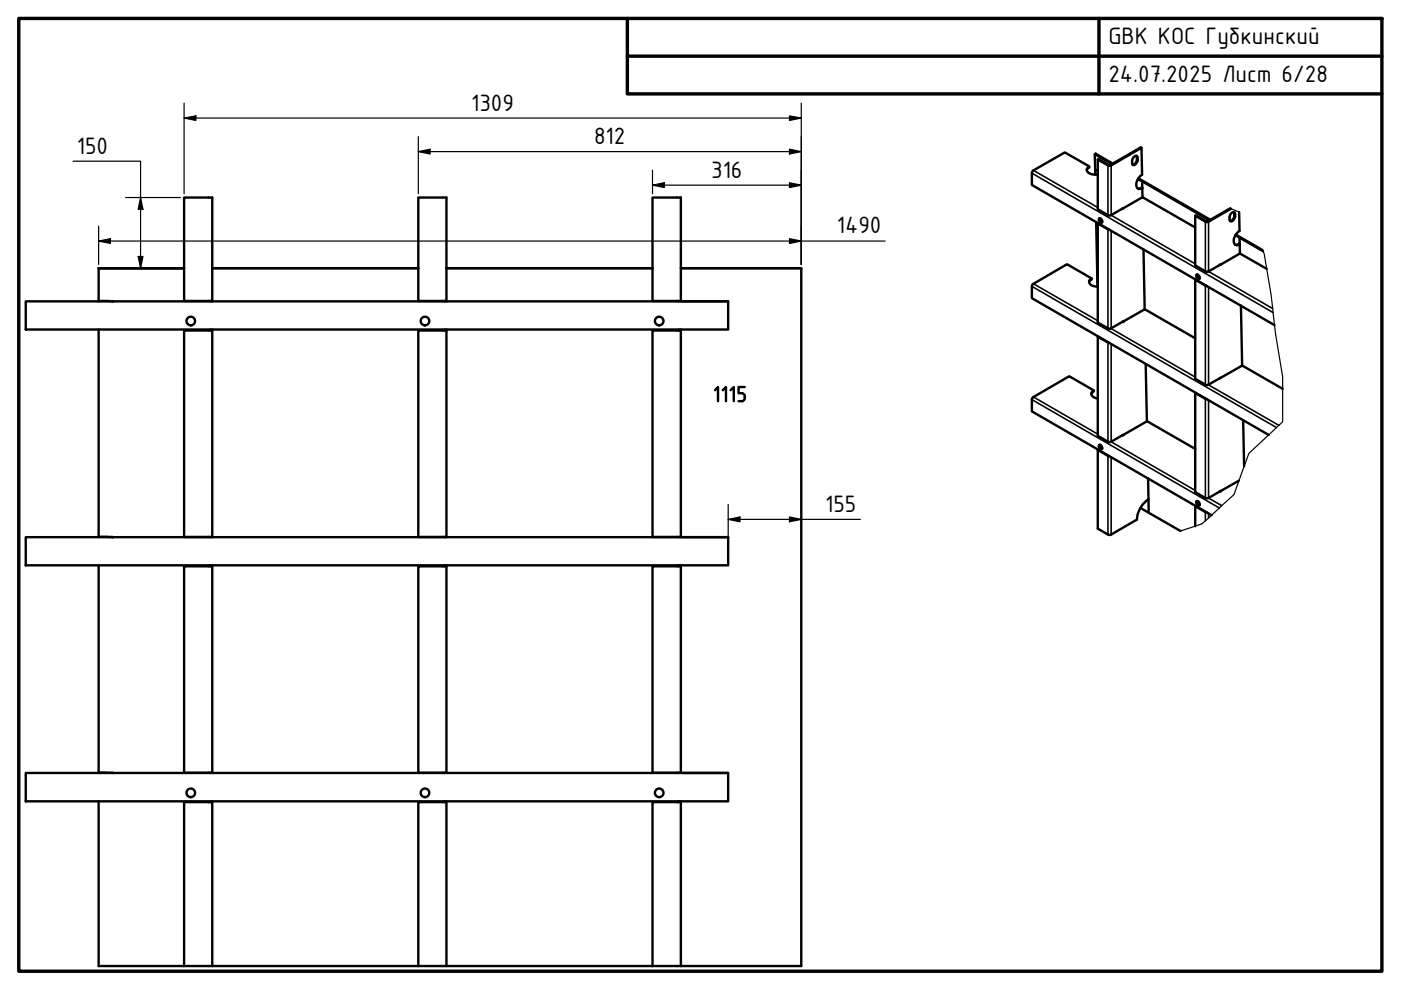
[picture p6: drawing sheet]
<svg xmlns="http://www.w3.org/2000/svg" width="297mm" height="210mm" viewBox="0 0 297 210" stroke-linecap="round" stroke-linejoin="round" font-family="sans-serif">
<!-- layer: Visible (ISO) -->
<g fill="none" stroke="#000" stroke-width=".51">
<path d="M230.4 36.1l.5-.6v-.2l-5.1-3-6.8 3.9-.2 .4v2.6l51.4 29.7M230.9 35.3a.81 .81 0 0 0-.5 .9 .81 .81 0 0 0 .8 .6l.6 .2h.9M232.1 32.7l3.7 2.1M232.2 36l.5 .3M232.2 36v1M235.9 34.7l-3.6-2.1-.2 .1 .1 3.3M240.4 33.3a.44 .44 0 0 1 .5-.3 .44 .44 0 0 1 .3 .5v.4a.85 .85 0 0 1-1.1 1l-.1-.9zM241 33v1l-.1 .3-.4 .5-.4 .1M241.3 37.9l15.1 8.8M241.4 37.8l15.2 8.8M242 39.8l-.4 .2-.4-.1M242 31.3h-.1l-6.6 3.7-2.4-1.3-.2 .1"/>
<path d="M242 39.8l.2 .1M242.1 38.5l.1 1.4-.2-.1M242.2 39.9a.84 .84 0 0 1-1 0 .84 .84 0 0 1-.3-1l.4-1.1 .8-.7-.1-5.8-6.5 3.8h-.5l-2.3-1.3v10.6l2.4 1.3h.3l2.8-1.5M242.2 39.9v2M20.9 56.9v6.9M39 56.9h-18.1h18.1M45 56.9h43.7M94.7 56.9h43.6M169.9 56.9h-25.5h25.5v147.9h-149v-34.9M230.9 59.8l.2-.3 .3-.3v-.2l-5.2-3-7.2 4.2-.2 .4v2.6l50.2 29M231.4 59a.84 .84 0 0 0-.5 1 .84 .84 0 0 0 .9 .6l.9 .2M232.4 47.1l.3 13.7"/>
<path d="M232.7 59.7h.1M232.8 47.3l-.1 .1M233 46.3a.6 .6 0 0 1 .6 .9l-.6-.3zM233.2 46.3l.1 .6 .4 .2M235.2 48.7l-2.5-1.3v21l2.4 1.3h.3l2.8-1.5M238 44.3l4.1-2.4h.3l11 6.3M238 44.2v.1M242.4 52.9l.3 12.7M253.5 59.2l-.1 .1M253.7 58.3a.56 .56 0 0 1 .5 .2 .56 .56 0 0 1 0 .7l-.5-.4zM253.8 58.2v.4l.5 .5M258.6 56.1l4.2-2.3h.2l5.6 3.2"/>
<path d="M258.7 56.1v.1M260.8 44.2l-4.7 2.7h-.4l-2.1-1.3-.2 .1M261 44.3l-5 2.8-.4-.1-2.2-1.3v10.6l2.2 1.2 .4 .1 2.8-1.5M261 45.2l.3-.2a.35 .35 0 0 1 .4 0 .35 .35 0 0 1 .2 .4v.6l-.5 .8a.39 .39 0 0 1-.4 .1 .39 .39 0 0 1-.3-.4v-.6zM261.6 45l.1 .9-.1 .3-.4 .6h-.4M261.9 49.9l5.9 3.4M262 49.8l5.7 3.2M262.7 51.7l-.8 .2M262.7 51.7l.1 .1M262.7 45l.1 4a2.15 2.15 0 0 0-.9 2.9l.5 .1 .4-.2M262.8 50.4v1.4l-.1-.1M262.8 51.8l.1 2"/>
<path d="M5.5 63.9h148.9v6h-148.9zM20.9 69.9v44M20.9 63.8l3 .1M20.9 63.8v.1M44.6 63.8v.1M44.6 69.9v.2M45 69.9v43.9M45 70.1h-6v43.7h6M45 63.8h-6v-21.9h6v22M94.3 63.8v.1M94.3 69.9v.2M94.7 69.9v43.9"/>
<path d="M94.7 70.1h-6v43.7h6M94.7 63.8h-6v-21.9h6v22M143.9 63.8v.1M143.9 69.9v.2M144.4 69.9v43.9M144.4 70.1h-6.1v43.7h6.1M144.4 63.8h-6.1v-21.9h6.1v22M144.7 63.9h9.7M232.8 71.3l-.1 .1M235.2 72.7l-2.5-1.3v21l2.2 1.3h.4l2.9-1.5M238 68.3l4.8-2.7 10.6 6.1M242.9 77.2l.3 12.2"/>
<path d="M255.9 60.6l-2.5-1.3v21l2.3 1.3h.4l2.7-1.5M263.1 64.8l.3 12.8M151.6 82.7l.6-.6v3M153.2 82.7l.7-.6v3M154.9 82.7l.7-.6v3M157.9 82.1h-1.3v1.3h.8a.95 .95 0 0 1 .5 .8 .95 .95 0 0 1-.5 .9h-.8M231.4 83.6l.5-.8-5.2-3-7.7 4.4-.2 .5v2.5l38.1 22M231.9 82.8a.81 .81 0 0 0-.5 .9 .81 .81 0 0 0 .8 .6l.5 .2M232.8 95.3l-.1 .1M233 94.4a.55 .55 0 0 1 .6 .2 .55 .55 0 0 1 0 .7l-.6-.4zM233.2 94.3v.5l.5 .4M233.3 94.4l.1 .6"/>
<path d="M235.2 96.7l-2.5-1.3v16.7l2.2 1.2 .4 .1 5.7-3.2a5.4 5.4 0 0 1 2.5-4.3M238 92.3l5.1-2.9h.2l10.1 5.8M253.5 83.3h-.1M255.9 84.6l-2.5-1.3v21l2.2 1.3h.5l2.7-1.5M258.6 80.2l4.9-2.6 8.4 4.8M258.7 80.2h.1M263.6 89.1l.2 9.8M5.5 113.9h148.9v6h-148.9zM20.9 119.9v44M20.9 113.8l3 .1M44.6 113.8v.1M44.6 119.9v.2"/>
<path d="M45 119.9v43.9M45 113.8v.1M94.3 113.8v.1M94.3 119.9v.2M94.7 119.9v43.9M94.7 113.8v.1M143.9 113.8v.1M143.9 119.9v.2M144.4 119.9v43.9M144.4 113.8v.1M144.7 113.9h9.7M241.8 107.7l8.5 4.9"/>
<path d="M243.4 101.4l.1 4.5M243.5 105.9v2.7M253.4 107.3l2.5 1.3M253.5 107.3l-.1 4.3M253.7 106.3a.55 .55 0 0 1 .6 .3 .55 .55 0 0 1-.1 .6l-.4-.2-.2-.3zM253.8 106.2v.5l.5 .4M262.7 101.9l-4.1 2.3M45 120.1h-6v43.7h6M94.7 120.1h-6v43.7h6M144.4 120.1h-6.1v43.7h6.1M5.5 163.9h148.9v6h-148.9zM20.9 163.8l3 .1"/>
<path d="M44.6 163.8v.1M44.6 169.9v.2M45 169.9v34.9M45 170.1h-6v34.7M45 163.8v.1M94.3 163.8v.1M94.3 169.9v.2M94.7 169.9v34.9M94.7 170.1h-6v34.7M94.7 163.8v.1M143.9 163.8v.1M143.9 169.9v.2"/>
<path d="M144.4 169.9v34.9M144.4 170.1h-6.1v34.7M144.4 163.8v.1M144.7 163.9h9.7"/>
<circle cx="40.4" cy="68.1" r=".91"/>
<circle cx="90.1" cy="68.1" r=".91"/>
<circle cx="139.8" cy="68.1" r=".91"/>
<circle cx="40.4" cy="168.1" r=".91"/>
<circle cx="90.1" cy="168.1" r=".91"/>
<circle cx="139.8" cy="168.1" r=".91"/>
</g>
<g fill="#000">
<circle cx="23.9" cy="63.9" r=".25"/>
<circle cx="238" cy="68.3" r=".25"/>
<circle cx="238" cy="92.3" r=".25"/>
<circle cx="23.9" cy="113.9" r=".25"/>
<circle cx="258.7" cy="104.2" r=".25"/>
<circle cx="23.9" cy="163.9" r=".25"/>
</g>
<!-- layer: Break Line (ISO) -->
<path d="M260.8 44.2l1.9 .8M267.7 53l.4 .9a219.9 219.9 0 0 1 2.4 17.1l1.4 8.9v9.5l-7.1 6.7-3.2 8.8-6.8 6.2-4.5 1.5" fill="none" stroke="#000" stroke-width=".25"/>
<!-- layer: Visible Narrow (ISO) -->
<g fill="none" stroke="#000" stroke-width=".34">
<path d="M218.8 36.7l51.1 29.6M219.1 36.1l13.6 7.9M235.1 35l-.2 .1v10.5M235.4 35l.2 .1v10.5M241 33.8l.2 .1M241 33.4l.2 .1M235 48.6l-.1 21M235.5 45.6l17.9 10.3M235.6 48.9v20.7M255.7 46.9l-.1 .1v10.5M256.1 46.9l.1 .1v10.5l13.6 7.9M261.7 45.8l.2 .1"/>
<path d="M261.7 45.3l.2 .1M218.8 60.7l51.8 29.9M219.1 60.2l13.6 7.8M235 72.6l-.1 21.1M235.5 69.7l17.9 10.2M235.6 72.9v20.8M255.7 60.5l-.1 21M256.2 60.8v20.8l14.9 8.6M218.8 84.7l39.7 23M219.1 84.2l13.6 7.8M235 96.6l-.1 16.7M235.5 93.7l17.9 10.3"/>
<path d="M235.6 96.9v16.4M255.7 84.5l-.1 21.1M256.2 84.9v20.7l2.8 1.6M255.7 108.5l-.1 1.9M256.2 108.9v.9"/>
</g>
<!-- layer: Border (ISO) -->
<path d="M4 3.9h289v202h-289zM133 3.9v16h160M133 11.9h160M233 3.9v16" fill="none" stroke="#000" stroke-width=".72"/>
<!-- layer: Dimension (ISO) -->
<g fill="none" stroke="#000" stroke-width=".25">
<path d="M15.5 34.2h14.3v22.7M39 25l2.5-.4v.9zM39 25h130.9M39 21.9v19.2M88.7 32.1l2.5-.5v1.1zM88.7 32.1h81.2M88.7 29v12.1M138.3 39.3l2.5-.6v1.1zM138.3 39.3h31.6M138.3 36.1v5M167.4 38.7l2.5 .6-2.5 .5zM167.4 31.6l2.5 .5-2.5 .6z"/>
<path d="M167.4 24.6l2.5 .4-2.5 .5zM169.9 21.9v34.2M20.9 51.1l2.5-.5v1zM20.9 51.1h166.8M20.9 47.9v8.2M26.6 41.9h11.6M29.3 54.4h1l-.5 2.5zM29.8 41.9l.5 2.5h-1zM167.4 50.6l2.5 .5-2.5 .5zM154.4 110.1l2.5-.5v1zM154.4 110.1h28M154.4 106.9v7"/>
<path d="M167.4 109.6l2.5 .5-2.5 .5z"/>
</g>
<path d="M39 25l2.5-.4v.9zM88.7 32.1l2.5-.5v1.1zM138.3 39.3l2.5-.6v1.1zM167.4 38.7l2.5 .6-2.5 .5zM167.4 31.6l2.5 .5-2.5 .6zM167.4 24.6l2.5 .4-2.5 .5zM20.9 51.1l2.5-.5v1zM29.3 54.4h1l-.5 2.5zM29.8 41.9l.5 2.5h-1zM167.4 50.6l2.5 .5-2.5 .5zM154.4 110.1l2.5-.5v1zM167.4 109.6l2.5 .5-2.5 .5z" fill="#000"/>
<g font-size="5.4">
<text x="235" y="9.4">GBK КОС Губкинский</text>
<text x="235" y="17.4">24.07.2025 Лист 6/28</text>
<text x="99.9" y="23.5">1309</text>
<text x="16.3" y="32.6">150</text>
<text x="126" y="30.5">812</text>
<text x="150.8" y="37.6">316</text>
<text x="177.4" y="49.5">1490</text>
<text x="175" y="108.5">155</text>
</g>
</svg>
